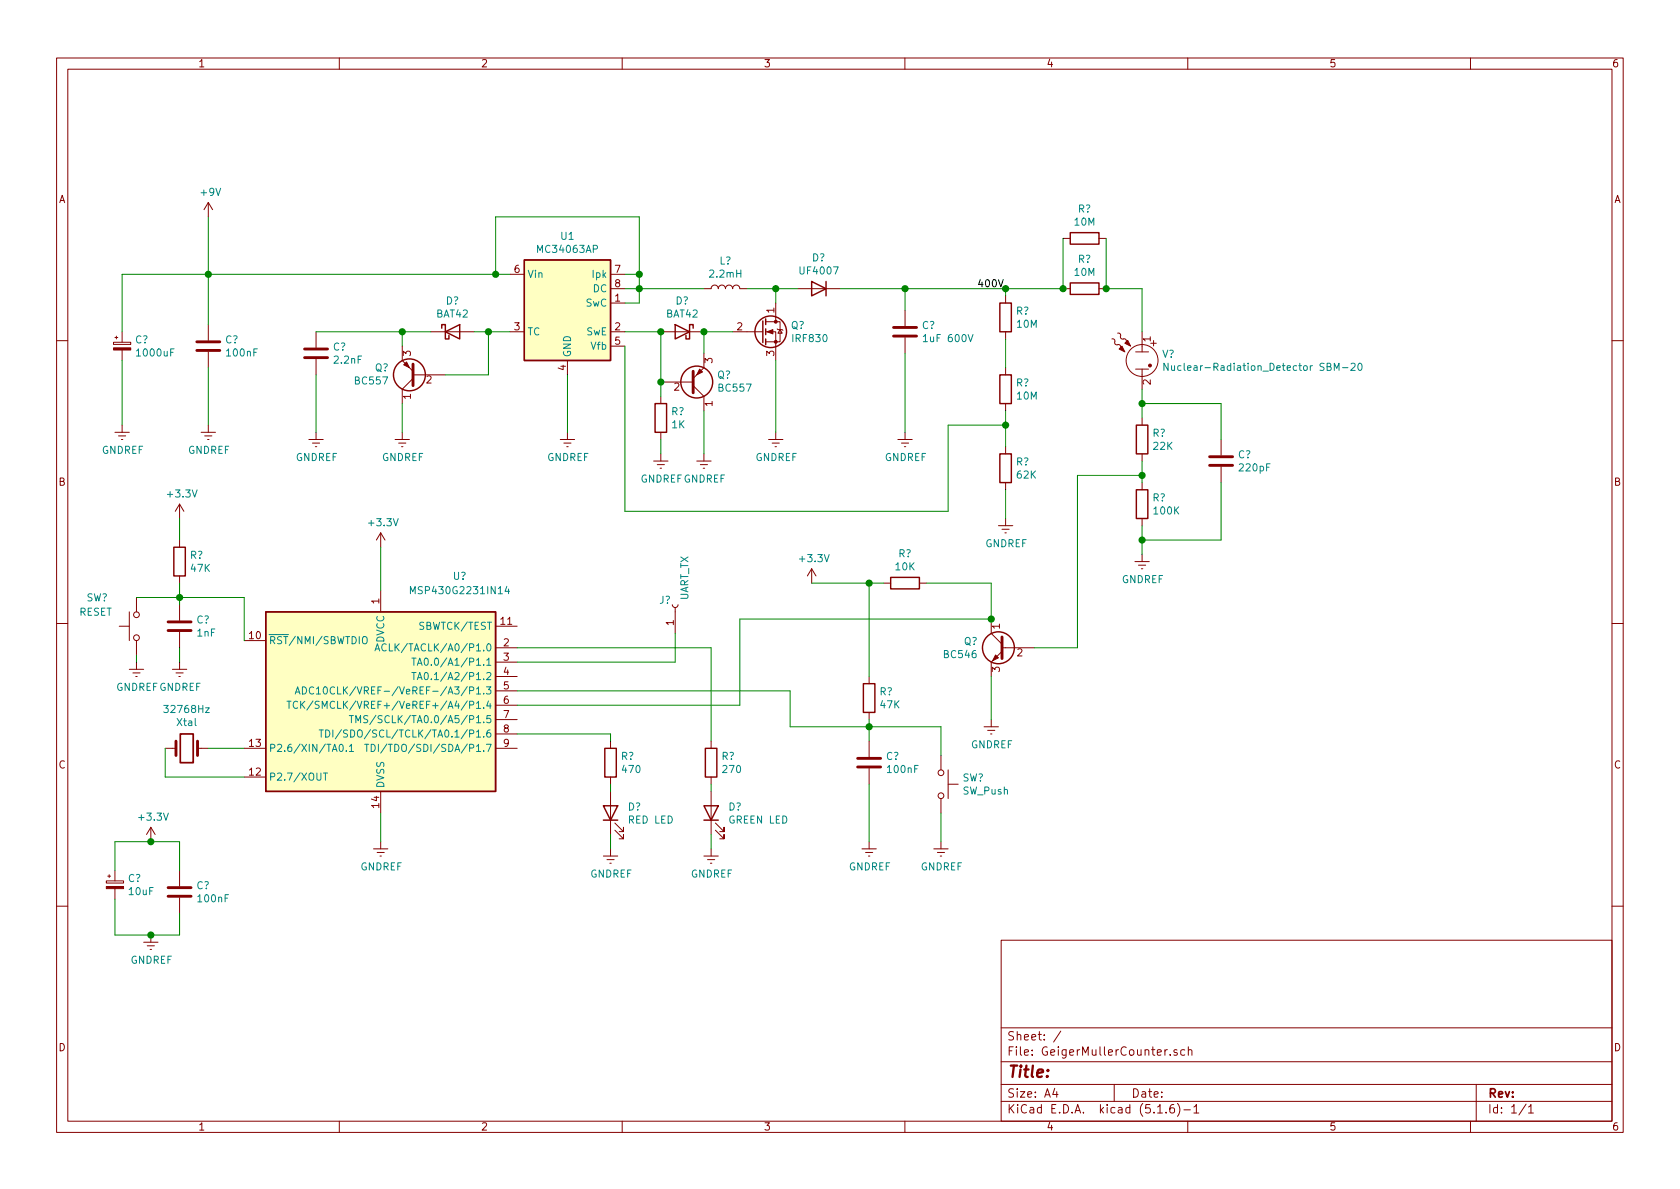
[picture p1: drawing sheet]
EESchema Schematic File Version 4
EELAYER 30 0
EELAYER END
$Descr A4 11693 8268
encoding utf-8
Sheet 1 1
Title ""
Date ""
Rev ""
Comp ""
Comment1 ""
Comment2 ""
Comment3 ""
Comment4 ""
$EndDescr
$Comp
L Regulator_Switching:MC34063AP U1
U 1 1
P 3950 2100
F 0 "U1" H 3950 2567 50  0000 C CNN
F 1 "MC34063AP" H 3950 2476 50  0000 C CNN
F 2 "Package_DIP:DIP-8_W7.62mm" H 4000 1650 50  0001 L CNN
F 3 "http://www.onsemi.com/pub_link/Collateral/MC34063A-D.PDF" H 4450 2000 50  0001 C CNN
	1    3950 2100
	1    0    0    -1  
$EndComp
$Comp
L power:GNDREF #PWR?
U 1 1
P 3950 3000
F 0 "#PWR?" H 3950 2750 50  0001 C CNN
F 1 "GNDREF" H 3955 2827 50  0000 C CNN
F 2 "" H 3950 3000 50  0001 C CNN
F 3 "" H 3950 3000 50  0001 C CNN
	1    3950 3000
	1    0    0    -1  
$EndComp
$Comp
L power:+9V #PWR?
U 1 1
P 1450 1500
F 0 "#PWR?" H 1450 1350 50  0001 C CNN
F 1 "+9V" H 1465 1673 50  0000 C CNN
F 2 "" H 1450 1500 50  0001 C CNN
F 3 "" H 1450 1500 50  0001 C CNN
	1    1450 1500
	1    0    0    -1  
$EndComp
Wire Wire Line
	4350 2100 4450 2100
Wire Wire Line
	4450 2100 4450 2000
Wire Wire Line
	4450 2000 4350 2000
Wire Wire Line
	4450 2000 4450 1900
Wire Wire Line
	4450 1900 4350 1900
Connection ~ 4450 2000
Wire Wire Line
	4450 1900 4450 1500
Wire Wire Line
	4450 1500 3450 1500
Wire Wire Line
	3450 1500 3450 1900
Connection ~ 4450 1900
Connection ~ 3450 1900
Wire Wire Line
	3450 1900 3550 1900
$Comp
L Device:C C?
U 1 1
P 2200 2450
F 0 "C?" H 2315 2496 50  0000 L CNN
F 1 "2.2nF" H 2315 2405 50  0000 L CNN
F 2 "" H 2238 2300 50  0001 C CNN
F 3 "~" H 2200 2450 50  0001 C CNN
	1    2200 2450
	1    0    0    -1  
$EndComp
$Comp
L Diode:BAT42 D?
U 1 1
P 3150 2300
F 0 "D?" H 3150 2517 50  0000 C CNN
F 1 "BAT42" H 3150 2426 50  0000 C CNN
F 2 "Diode_THT:D_DO-35_SOD27_P7.62mm_Horizontal" H 3150 2125 50  0001 C CNN
F 3 "http://www.vishay.com/docs/85660/bat42.pdf" H 3150 2300 50  0001 C CNN
	1    3150 2300
	1    0    0    -1  
$EndComp
Wire Wire Line
	3550 2300 3400 2300
$Comp
L power:GNDREF #PWR?
U 1 1
P 2200 3000
F 0 "#PWR?" H 2200 2750 50  0001 C CNN
F 1 "GNDREF" H 2205 2827 50  0000 C CNN
F 2 "" H 2200 3000 50  0001 C CNN
F 3 "" H 2200 3000 50  0001 C CNN
	1    2200 3000
	1    0    0    -1  
$EndComp
$Comp
L Transistor_BJT:BC557 Q?
U 1 1
P 2900 2600
F 0 "Q?" H 3091 2554 50  0000 L CNN
F 1 "BC557" H 3091 2645 50  0000 L CNN
F 2 "Package_TO_SOT_THT:TO-92_Inline" H 3100 2525 50  0001 L CIN
F 3 "http://www.fairchildsemi.com/ds/BC/BC557.pdf" H 2900 2600 50  0001 L CNN
	1    2900 2600
	-1   0    0    1   
$EndComp
Wire Wire Line
	2200 2300 2800 2300
Wire Wire Line
	3400 2300 3400 2600
Wire Wire Line
	3400 2600 3100 2600
Connection ~ 3400 2300
Wire Wire Line
	3400 2300 3300 2300
Wire Wire Line
	2800 2400 2800 2300
Connection ~ 2800 2300
Wire Wire Line
	2800 2300 3000 2300
Wire Wire Line
	2200 2600 2200 3000
Wire Wire Line
	3950 2600 3950 3000
$Comp
L power:GNDREF #PWR?
U 1 1
P 2800 3000
F 0 "#PWR?" H 2800 2750 50  0001 C CNN
F 1 "GNDREF" H 2805 2827 50  0000 C CNN
F 2 "" H 2800 3000 50  0001 C CNN
F 3 "" H 2800 3000 50  0001 C CNN
	1    2800 3000
	1    0    0    -1  
$EndComp
Wire Wire Line
	2800 2800 2800 3000
$Comp
L Device:L L?
U 1 1
P 5050 2000
F 0 "L?" V 5240 2000 50  0000 C CNN
F 1 "2.2mH" V 5149 2000 50  0000 C CNN
F 2 "" H 5050 2000 50  0001 C CNN
F 3 "~" H 5050 2000 50  0001 C CNN
	1    5050 2000
	0    1    -1   0   
$EndComp
Wire Wire Line
	4900 2000 4450 2000
$Comp
L Diode:UF5407 D?
U 1 1
P 5700 2000
F 0 "D?" H 5700 2217 50  0000 C CNN
F 1 "UF4007" H 5700 2126 50  0000 C CNN
F 2 "Diode_THT:D_DO-201AD_P15.24mm_Horizontal" H 5700 1825 50  0001 C CNN
F 3 "http://www.vishay.com/docs/88756/uf5400.pdf" H 5700 2000 50  0001 C CNN
	1    5700 2000
	-1   0    0    -1  
$EndComp
Wire Wire Line
	5200 2000 5400 2000
$Comp
L Device:C C?
U 1 1
P 6300 2300
F 0 "C?" H 6415 2346 50  0000 L CNN
F 1 "1uF 600V" H 6415 2255 50  0000 L CNN
F 2 "" H 6338 2150 50  0001 C CNN
F 3 "~" H 6300 2300 50  0001 C CNN
	1    6300 2300
	1    0    0    -1  
$EndComp
$Comp
L power:GNDREF #PWR?
U 1 1
P 6300 3000
F 0 "#PWR?" H 6300 2750 50  0001 C CNN
F 1 "GNDREF" H 6305 2827 50  0000 C CNN
F 2 "" H 6300 3000 50  0001 C CNN
F 3 "" H 6300 3000 50  0001 C CNN
	1    6300 3000
	1    0    0    -1  
$EndComp
Wire Wire Line
	5850 2000 6300 2000
Wire Wire Line
	6300 2000 6300 2150
Wire Wire Line
	6300 3000 6300 2450
$Comp
L Transistor_FET:IRF8301M Q?
U 1 1
P 5300 2300
F 0 "Q?" H 5504 2346 50  0000 L CNN
F 1 "IRF830" H 5504 2255 50  0000 L CNN
F 2 "Package_DirectFET:DirectFET_MT" H 5300 2300 50  0001 C CIN
F 3 "https://www.infineon.com/dgdl/irf8301mpbf.pdf?fileId=5546d462533600a40153560d0e7a1d58" H 5300 2300 50  0001 L CNN
	1    5300 2300
	1    0    0    -1  
$EndComp
Wire Wire Line
	5400 2100 5400 2000
Connection ~ 5400 2000
Wire Wire Line
	5400 2000 5550 2000
$Comp
L power:GNDREF #PWR?
U 1 1
P 5400 3000
F 0 "#PWR?" H 5400 2750 50  0001 C CNN
F 1 "GNDREF" H 5405 2827 50  0000 C CNN
F 2 "" H 5400 3000 50  0001 C CNN
F 3 "" H 5400 3000 50  0001 C CNN
	1    5400 3000
	1    0    0    -1  
$EndComp
Wire Wire Line
	5400 2500 5400 3000
$Comp
L Diode:BAT42 D?
U 1 1
P 4750 2300
F 0 "D?" H 4750 2517 50  0000 C CNN
F 1 "BAT42" H 4750 2426 50  0000 C CNN
F 2 "Diode_THT:D_DO-35_SOD27_P7.62mm_Horizontal" H 4750 2125 50  0001 C CNN
F 3 "http://www.vishay.com/docs/85660/bat42.pdf" H 4750 2300 50  0001 C CNN
	1    4750 2300
	-1   0    0    -1  
$EndComp
$Comp
L Transistor_BJT:BC557 Q?
U 1 1
P 4800 2650
F 0 "Q?" H 4991 2604 50  0000 L CNN
F 1 "BC557" H 4991 2695 50  0000 L CNN
F 2 "Package_TO_SOT_THT:TO-92_Inline" H 5000 2575 50  0001 L CIN
F 3 "http://www.fairchildsemi.com/ds/BC/BC557.pdf" H 4800 2650 50  0001 L CNN
	1    4800 2650
	1    0    0    1   
$EndComp
Wire Wire Line
	4350 2300 4600 2300
Wire Wire Line
	4900 2300 5100 2300
Wire Wire Line
	4900 2450 4900 2300
Connection ~ 4900 2300
Wire Wire Line
	4600 2300 4600 2650
Connection ~ 4600 2300
$Comp
L Device:R R?
U 1 1
P 4600 2900
F 0 "R?" H 4670 2946 50  0000 L CNN
F 1 "1K" H 4670 2855 50  0000 L CNN
F 2 "" V 4530 2900 50  0001 C CNN
F 3 "~" H 4600 2900 50  0001 C CNN
	1    4600 2900
	1    0    0    -1  
$EndComp
Wire Wire Line
	4600 2650 4600 2750
Connection ~ 4600 2650
$Comp
L power:GNDREF #PWR?
U 1 1
P 4600 3150
F 0 "#PWR?" H 4600 2900 50  0001 C CNN
F 1 "GNDREF" H 4605 2977 50  0000 C CNN
F 2 "" H 4600 3150 50  0001 C CNN
F 3 "" H 4600 3150 50  0001 C CNN
	1    4600 3150
	1    0    0    -1  
$EndComp
Wire Wire Line
	4600 3050 4600 3150
$Comp
L power:GNDREF #PWR?
U 1 1
P 4900 3150
F 0 "#PWR?" H 4900 2900 50  0001 C CNN
F 1 "GNDREF" H 4905 2977 50  0000 C CNN
F 2 "" H 4900 3150 50  0001 C CNN
F 3 "" H 4900 3150 50  0001 C CNN
	1    4900 3150
	1    0    0    -1  
$EndComp
Wire Wire Line
	4900 2850 4900 3150
Text Label 6800 2000 0    50   ~ 0
400V
$Comp
L Device:R R?
U 1 1
P 7000 2200
F 0 "R?" H 7070 2246 50  0000 L CNN
F 1 "10M" H 7070 2155 50  0000 L CNN
F 2 "" V 6930 2200 50  0001 C CNN
F 3 "~" H 7000 2200 50  0001 C CNN
	1    7000 2200
	1    0    0    -1  
$EndComp
$Comp
L Device:R R?
U 1 1
P 7000 2700
F 0 "R?" H 7070 2746 50  0000 L CNN
F 1 "10M" H 7070 2655 50  0000 L CNN
F 2 "" V 6930 2700 50  0001 C CNN
F 3 "~" H 7000 2700 50  0001 C CNN
	1    7000 2700
	1    0    0    -1  
$EndComp
$Comp
L Device:R R?
U 1 1
P 7000 3250
F 0 "R?" H 7070 3296 50  0000 L CNN
F 1 "62K" H 7070 3205 50  0000 L CNN
F 2 "" V 6930 3250 50  0001 C CNN
F 3 "~" H 7000 3250 50  0001 C CNN
	1    7000 3250
	1    0    0    -1  
$EndComp
Wire Wire Line
	6300 2000 7000 2000
Wire Wire Line
	7000 2000 7000 2050
Connection ~ 6300 2000
Wire Wire Line
	7000 2350 7000 2550
Wire Wire Line
	7000 2850 7000 2950
$Comp
L power:GNDREF #PWR?
U 1 1
P 7000 3600
F 0 "#PWR?" H 7000 3350 50  0001 C CNN
F 1 "GNDREF" H 7005 3427 50  0000 C CNN
F 2 "" H 7000 3600 50  0001 C CNN
F 3 "" H 7000 3600 50  0001 C CNN
	1    7000 3600
	1    0    0    -1  
$EndComp
Wire Wire Line
	7000 3400 7000 3600
Wire Wire Line
	4350 2400 4350 3550
Wire Wire Line
	4350 3550 6600 3550
Wire Wire Line
	6600 3550 6600 2950
Wire Wire Line
	6600 2950 7000 2950
Connection ~ 7000 2950
Wire Wire Line
	7000 2950 7000 3100
$Comp
L Device:C C?
U 1 1
P 1450 2400
F 0 "C?" H 1565 2446 50  0000 L CNN
F 1 "100nF" H 1565 2355 50  0000 L CNN
F 2 "" H 1488 2250 50  0001 C CNN
F 3 "~" H 1450 2400 50  0001 C CNN
	1    1450 2400
	1    0    0    -1  
$EndComp
$Comp
L Device:CP_Small C?
U 1 1
P 850 2400
F 0 "C?" H 938 2446 50  0000 L CNN
F 1 "1000uF" H 938 2355 50  0000 L CNN
F 2 "" H 850 2400 50  0001 C CNN
F 3 "~" H 850 2400 50  0001 C CNN
	1    850  2400
	1    0    0    -1  
$EndComp
Wire Wire Line
	1450 2250 1450 1900
Wire Wire Line
	1450 1900 850  1900
Wire Wire Line
	850  1900 850  2300
Connection ~ 1450 1900
$Comp
L power:GNDREF #PWR?
U 1 1
P 850 2950
F 0 "#PWR?" H 850 2700 50  0001 C CNN
F 1 "GNDREF" H 855 2777 50  0000 C CNN
F 2 "" H 850 2950 50  0001 C CNN
F 3 "" H 850 2950 50  0001 C CNN
	1    850  2950
	1    0    0    -1  
$EndComp
$Comp
L power:GNDREF #PWR?
U 1 1
P 1450 2950
F 0 "#PWR?" H 1450 2700 50  0001 C CNN
F 1 "GNDREF" H 1455 2777 50  0000 C CNN
F 2 "" H 1450 2950 50  0001 C CNN
F 3 "" H 1450 2950 50  0001 C CNN
	1    1450 2950
	1    0    0    -1  
$EndComp
Wire Wire Line
	1450 2550 1450 2950
Wire Wire Line
	850  2500 850  2950
Wire Wire Line
	1450 1900 3450 1900
Wire Wire Line
	1450 1500 1450 1900
$Comp
L Sensor:Nuclear-Radiation_Detector V?
U 1 1
P 7950 2500
F 0 "V?" H 8088 2546 50  0000 L CNN
F 1 "Nuclear-Radiation_Detector SBM-20" H 8088 2455 50  0000 L CNN
F 2 "" H 8150 2600 50  0001 C CNN
F 3 "~" H 7950 2500 50  0001 C CNN
	1    7950 2500
	1    0    0    -1  
$EndComp
$Comp
L Device:R R?
U 1 1
P 7550 2000
F 0 "R?" V 7343 2000 50  0000 C CNN
F 1 "10M" V 7434 2000 50  0000 C CNN
F 2 "" V 7480 2000 50  0001 C CNN
F 3 "~" H 7550 2000 50  0001 C CNN
	1    7550 2000
	0    1    1    0   
$EndComp
$Comp
L Device:R R?
U 1 1
P 7550 1650
F 0 "R?" V 7343 1650 50  0000 C CNN
F 1 "10M" V 7434 1650 50  0000 C CNN
F 2 "" V 7480 1650 50  0001 C CNN
F 3 "~" H 7550 1650 50  0001 C CNN
	1    7550 1650
	0    1    1    0   
$EndComp
Wire Wire Line
	7400 1650 7400 2000
Wire Wire Line
	7000 2000 7400 2000
Connection ~ 7000 2000
Connection ~ 7400 2000
Wire Wire Line
	7700 1650 7700 2000
Wire Wire Line
	7700 2000 7950 2000
Wire Wire Line
	7950 2000 7950 2300
Connection ~ 7700 2000
$Comp
L Device:R R?
U 1 1
P 7950 3050
F 0 "R?" H 8020 3096 50  0000 L CNN
F 1 "22K" H 8020 3005 50  0000 L CNN
F 2 "" V 7880 3050 50  0001 C CNN
F 3 "~" H 7950 3050 50  0001 C CNN
	1    7950 3050
	1    0    0    -1  
$EndComp
$Comp
L Device:R R?
U 1 1
P 7950 3500
F 0 "R?" H 8020 3546 50  0000 L CNN
F 1 "100K" H 8020 3455 50  0000 L CNN
F 2 "" V 7880 3500 50  0001 C CNN
F 3 "~" H 7950 3500 50  0001 C CNN
	1    7950 3500
	1    0    0    -1  
$EndComp
$Comp
L power:GNDREF #PWR?
U 1 1
P 7950 3850
F 0 "#PWR?" H 7950 3600 50  0001 C CNN
F 1 "GNDREF" H 7955 3677 50  0000 C CNN
F 2 "" H 7950 3850 50  0001 C CNN
F 3 "" H 7950 3850 50  0001 C CNN
	1    7950 3850
	1    0    0    -1  
$EndComp
Wire Wire Line
	7950 2700 7950 2800
Wire Wire Line
	7950 3200 7950 3300
Wire Wire Line
	7950 3650 7950 3750
$Comp
L Device:C C?
U 1 1
P 8500 3200
F 0 "C?" H 8615 3246 50  0000 L CNN
F 1 "220pF" H 8615 3155 50  0000 L CNN
F 2 "" H 8538 3050 50  0001 C CNN
F 3 "~" H 8500 3200 50  0001 C CNN
	1    8500 3200
	1    0    0    -1  
$EndComp
Wire Wire Line
	7950 2800 8500 2800
Wire Wire Line
	8500 2800 8500 3050
Connection ~ 7950 2800
Wire Wire Line
	7950 2800 7950 2900
Wire Wire Line
	8500 3350 8500 3750
Wire Wire Line
	8500 3750 7950 3750
Connection ~ 7950 3750
Wire Wire Line
	7950 3750 7950 3850
$Comp
L Transistor_BJT:BC546 Q?
U 1 1
P 7000 4500
F 0 "Q?" H 7191 4546 50  0000 L CNN
F 1 "BC546" H 7191 4455 50  0000 L CNN
F 2 "Package_TO_SOT_THT:TO-92_Inline" H 7200 4425 50  0001 L CIN
F 3 "http://www.fairchildsemi.com/ds/BC/BC547.pdf" H 7000 4500 50  0001 L CNN
	1    7000 4500
	-1   0    0    -1  
$EndComp
Wire Wire Line
	7200 4500 7500 4500
Wire Wire Line
	7500 4500 7500 3300
Wire Wire Line
	7500 3300 7950 3300
Connection ~ 7950 3300
Wire Wire Line
	7950 3300 7950 3350
$Comp
L power:GNDREF #PWR?
U 1 1
P 6900 5000
F 0 "#PWR?" H 6900 4750 50  0001 C CNN
F 1 "GNDREF" H 6905 4827 50  0000 C CNN
F 2 "" H 6900 5000 50  0001 C CNN
F 3 "" H 6900 5000 50  0001 C CNN
	1    6900 5000
	1    0    0    -1  
$EndComp
Wire Wire Line
	6900 4700 6900 5000
$Comp
L power:+3.3V #PWR?
U 1 1
P 5650 4050
F 0 "#PWR?" H 5650 3900 50  0001 C CNN
F 1 "+3.3V" H 5665 4223 50  0000 C CNN
F 2 "" H 5650 4050 50  0001 C CNN
F 3 "" H 5650 4050 50  0001 C CNN
	1    5650 4050
	1    0    0    -1  
$EndComp
Wire Wire Line
	6900 4050 6900 4300
$Comp
L power:+3.3V #PWR?
U 1 1
P 2650 3800
F 0 "#PWR?" H 2650 3650 50  0001 C CNN
F 1 "+3.3V" H 2665 3973 50  0000 C CNN
F 2 "" H 2650 3800 50  0001 C CNN
F 3 "" H 2650 3800 50  0001 C CNN
	1    2650 3800
	1    0    0    -1  
$EndComp
$Comp
L power:GNDREF #PWR?
U 1 1
P 2650 5850
F 0 "#PWR?" H 2650 5600 50  0001 C CNN
F 1 "GNDREF" H 2655 5677 50  0000 C CNN
F 2 "" H 2650 5850 50  0001 C CNN
F 3 "" H 2650 5850 50  0001 C CNN
	1    2650 5850
	1    0    0    -1  
$EndComp
Wire Wire Line
	2650 5650 2650 5850
Wire Wire Line
	2650 3800 2650 4100
$Comp
L Device:Crystal 32768Hz
U 1 1
P 1300 5200
F 0 "32768Hz" H 1300 4932 50  0000 C CNN
F 1 "Xtal" H 1300 5023 50  0000 C CNN
F 2 "" H 1300 5200 50  0001 C CNN
F 3 "~" H 1300 5200 50  0001 C CNN
	1    1300 5200
	-1   0    0    1   
$EndComp
Wire Wire Line
	1450 5200 1700 5200
Wire Wire Line
	1150 5200 1150 5400
Wire Wire Line
	1150 5400 1700 5400
$Comp
L Device:R R?
U 1 1
P 6300 4050
F 0 "R?" V 6093 4050 50  0000 C CNN
F 1 "10K" V 6184 4050 50  0000 C CNN
F 2 "" V 6230 4050 50  0001 C CNN
F 3 "~" H 6300 4050 50  0001 C CNN
	1    6300 4050
	0    1    1    0   
$EndComp
Wire Wire Line
	5650 4050 6050 4050
Wire Wire Line
	6450 4050 6900 4050
Wire Wire Line
	6900 4300 5150 4300
Wire Wire Line
	5150 4300 5150 4900
Wire Wire Line
	5150 4900 3600 4900
Connection ~ 6900 4300
$Comp
L Device:LED D?
U 1 1
P 4250 5650
F 0 "D?" V 4289 5532 50  0000 R CNN
F 1 "RED LED" V 4198 5532 50  0000 R CNN
F 2 "" H 4250 5650 50  0001 C CNN
F 3 "~" H 4250 5650 50  0001 C CNN
	1    4250 5650
	0    -1   -1   0   
$EndComp
$Comp
L Device:LED D?
U 1 1
P 4950 5650
F 0 "D?" V 4989 5532 50  0000 R CNN
F 1 "GREEN LED" V 4898 5532 50  0000 R CNN
F 2 "" H 4950 5650 50  0001 C CNN
F 3 "~" H 4950 5650 50  0001 C CNN
	1    4950 5650
	0    -1   -1   0   
$EndComp
$Comp
L Connector:Conn_01x01_Female J?
U 1 1
P 4700 4200
F 0 "J?" V 4728 4226 50  0000 L CNN
F 1 "UART_TX" H 4728 4135 50  0000 L CNN
F 2 "" H 4700 4200 50  0001 C CNN
F 3 "~" H 4700 4200 50  0001 C CNN
	1    4700 4200
	0    -1   -1   0   
$EndComp
$Comp
L Device:R R?
U 1 1
P 4250 5300
F 0 "R?" H 4320 5346 50  0000 L CNN
F 1 "470" H 4320 5255 50  0000 L CNN
F 2 "" V 4180 5300 50  0001 C CNN
F 3 "~" H 4250 5300 50  0001 C CNN
	1    4250 5300
	1    0    0    -1  
$EndComp
Wire Wire Line
	3600 5100 4250 5100
Wire Wire Line
	4250 5100 4250 5150
Wire Wire Line
	4250 5450 4250 5500
$Comp
L power:GNDREF #PWR?
U 1 1
P 4250 5900
F 0 "#PWR?" H 4250 5650 50  0001 C CNN
F 1 "GNDREF" H 4255 5727 50  0000 C CNN
F 2 "" H 4250 5900 50  0001 C CNN
F 3 "" H 4250 5900 50  0001 C CNN
	1    4250 5900
	1    0    0    -1  
$EndComp
$Comp
L power:GNDREF #PWR?
U 1 1
P 4950 5900
F 0 "#PWR?" H 4950 5650 50  0001 C CNN
F 1 "GNDREF" H 4955 5727 50  0000 C CNN
F 2 "" H 4950 5900 50  0001 C CNN
F 3 "" H 4950 5900 50  0001 C CNN
	1    4950 5900
	1    0    0    -1  
$EndComp
$Comp
L power:GNDREF #PWR?
U 1 1
P 6050 5850
F 0 "#PWR?" H 6050 5600 50  0001 C CNN
F 1 "GNDREF" H 6055 5677 50  0000 C CNN
F 2 "" H 6050 5850 50  0001 C CNN
F 3 "" H 6050 5850 50  0001 C CNN
	1    6050 5850
	1    0    0    -1  
$EndComp
Wire Wire Line
	4250 5800 4250 5900
Wire Wire Line
	4950 5800 4950 5900
$Comp
L Device:R R?
U 1 1
P 4950 5300
F 0 "R?" H 5020 5346 50  0000 L CNN
F 1 "270" H 5020 5255 50  0000 L CNN
F 2 "" V 4880 5300 50  0001 C CNN
F 3 "~" H 4950 5300 50  0001 C CNN
	1    4950 5300
	1    0    0    -1  
$EndComp
Wire Wire Line
	4950 5450 4950 5500
Wire Wire Line
	4950 4500 4950 5150
Wire Wire Line
	4700 4400 4700 4600
$Comp
L Device:R R?
U 1 1
P 6050 4850
F 0 "R?" H 6120 4896 50  0000 L CNN
F 1 "47K" H 6120 4805 50  0000 L CNN
F 2 "" V 5980 4850 50  0001 C CNN
F 3 "~" H 6050 4850 50  0001 C CNN
	1    6050 4850
	1    0    0    -1  
$EndComp
$Comp
L Device:C C?
U 1 1
P 6050 5300
F 0 "C?" H 6165 5346 50  0000 L CNN
F 1 "100nF" H 6165 5255 50  0000 L CNN
F 2 "" H 6088 5150 50  0001 C CNN
F 3 "~" H 6050 5300 50  0001 C CNN
	1    6050 5300
	1    0    0    -1  
$EndComp
Wire Wire Line
	6050 5000 6050 5050
Wire Wire Line
	6050 4700 6050 4050
Connection ~ 6050 4050
Wire Wire Line
	6050 4050 6150 4050
Connection ~ 6050 5050
Wire Wire Line
	6050 5050 6050 5150
Wire Wire Line
	5500 4800 5500 5050
Wire Wire Line
	5500 5050 6050 5050
$Comp
L Device:R R?
U 1 1
P 1250 3900
F 0 "R?" H 1320 3946 50  0000 L CNN
F 1 "47K" H 1320 3855 50  0000 L CNN
F 2 "" V 1180 3900 50  0001 C CNN
F 3 "~" H 1250 3900 50  0001 C CNN
	1    1250 3900
	1    0    0    -1  
$EndComp
$Comp
L power:GNDREF #PWR?
U 1 1
P 1250 4600
F 0 "#PWR?" H 1250 4350 50  0001 C CNN
F 1 "GNDREF" H 1255 4427 50  0000 C CNN
F 2 "" H 1250 4600 50  0001 C CNN
F 3 "" H 1250 4600 50  0001 C CNN
	1    1250 4600
	1    0    0    -1  
$EndComp
Wire Wire Line
	1250 4500 1250 4600
Wire Wire Line
	3600 4800 5500 4800
Wire Wire Line
	3600 4600 4700 4600
Wire Wire Line
	4950 4500 3600 4500
Wire Wire Line
	1250 4050 1250 4150
$Comp
L Device:C C?
U 1 1
P 1250 4350
F 0 "C?" H 1365 4396 50  0000 L CNN
F 1 "1nF" H 1365 4305 50  0000 L CNN
F 2 "" H 1288 4200 50  0001 C CNN
F 3 "~" H 1250 4350 50  0001 C CNN
	1    1250 4350
	1    0    0    -1  
$EndComp
Wire Wire Line
	1250 4150 1700 4150
Wire Wire Line
	1700 4150 1700 4450
Connection ~ 1250 4150
Wire Wire Line
	1250 4150 1250 4200
$Comp
L power:+3.3V #PWR?
U 1 1
P 1250 3600
F 0 "#PWR?" H 1250 3450 50  0001 C CNN
F 1 "+3.3V" H 1265 3773 50  0000 C CNN
F 2 "" H 1250 3600 50  0001 C CNN
F 3 "" H 1250 3600 50  0001 C CNN
	1    1250 3600
	1    0    0    -1  
$EndComp
Wire Wire Line
	1250 3600 1250 3750
$Comp
L MCU_Texas_MSP430:MSP430G2231IN14 U?
U 1 1
P 2650 4900
F 0 "U?" H 3200 5800 50  0000 C CNN
F 1 "MSP430G2231IN14" H 3200 5700 50  0000 C CNN
F 2 "Package_SO:TSSOP-14_4.4x5mm_P0.65mm" H 1900 4250 50  0001 C CIN
F 3 "http://www.ti.com/lit/ds/symlink/msp430g2231.pdf" H 2650 4900 50  0001 C CNN
	1    2650 4900
	1    0    0    -1  
$EndComp
$Comp
L Switch:SW_Push SW?
U 1 1
P 6550 5450
F 0 "SW?" V 6504 5598 50  0000 L CNN
F 1 "SW_Push" V 6595 5598 50  0000 L CNN
F 2 "" H 6550 5650 50  0001 C CNN
F 3 "~" H 6550 5650 50  0001 C CNN
	1    6550 5450
	0    1    1    0   
$EndComp
$Comp
L power:GNDREF #PWR?
U 1 1
P 6550 5850
F 0 "#PWR?" H 6550 5600 50  0001 C CNN
F 1 "GNDREF" H 6555 5677 50  0000 C CNN
F 2 "" H 6550 5850 50  0001 C CNN
F 3 "" H 6550 5850 50  0001 C CNN
	1    6550 5850
	1    0    0    -1  
$EndComp
Wire Wire Line
	6050 5050 6550 5050
Wire Wire Line
	6550 5050 6550 5250
Wire Wire Line
	6050 5450 6050 5850
Wire Wire Line
	6550 5650 6550 5850
$Comp
L Switch:SW_Push SW?
U 1 1
P 950 4350
F 0 "SW?" V 750 4700 50  0000 R CNN
F 1 "RESET" V 850 4750 50  0000 R CNN
F 2 "" H 950 4550 50  0001 C CNN
F 3 "~" H 950 4550 50  0001 C CNN
	1    950  4350
	0    -1   1    0   
$EndComp
Wire Wire Line
	1250 4150 950  4150
$Comp
L power:GNDREF #PWR?
U 1 1
P 950 4600
F 0 "#PWR?" H 950 4350 50  0001 C CNN
F 1 "GNDREF" H 955 4427 50  0000 C CNN
F 2 "" H 950 4600 50  0001 C CNN
F 3 "" H 950 4600 50  0001 C CNN
	1    950  4600
	1    0    0    -1  
$EndComp
Wire Wire Line
	950  4550 950  4600
$Comp
L Device:C C?
U 1 1
P 1250 6200
F 0 "C?" H 1365 6246 50  0000 L CNN
F 1 "100nF" H 1365 6155 50  0000 L CNN
F 2 "" H 1288 6050 50  0001 C CNN
F 3 "~" H 1250 6200 50  0001 C CNN
	1    1250 6200
	1    0    0    -1  
$EndComp
$Comp
L Device:CP_Small C?
U 1 1
P 800 6150
F 0 "C?" H 888 6196 50  0000 L CNN
F 1 "10uF" H 888 6105 50  0000 L CNN
F 2 "" H 800 6150 50  0001 C CNN
F 3 "~" H 800 6150 50  0001 C CNN
	1    800  6150
	1    0    0    -1  
$EndComp
Wire Wire Line
	800  6250 800  6500
Wire Wire Line
	800  6500 1050 6500
Wire Wire Line
	1250 6500 1250 6350
Wire Wire Line
	800  6050 800  5850
Wire Wire Line
	800  5850 1050 5850
Wire Wire Line
	1250 5850 1250 6050
$Comp
L power:+3.3V #PWR?
U 1 1
P 1050 5850
F 0 "#PWR?" H 1050 5700 50  0001 C CNN
F 1 "+3.3V" H 1065 6023 50  0000 C CNN
F 2 "" H 1050 5850 50  0001 C CNN
F 3 "" H 1050 5850 50  0001 C CNN
	1    1050 5850
	1    0    0    -1  
$EndComp
Connection ~ 1050 5850
Wire Wire Line
	1050 5850 1250 5850
$Comp
L power:GNDREF #PWR?
U 1 1
P 1050 6500
F 0 "#PWR?" H 1050 6250 50  0001 C CNN
F 1 "GNDREF" H 1055 6327 50  0000 C CNN
F 2 "" H 1050 6500 50  0001 C CNN
F 3 "" H 1050 6500 50  0001 C CNN
	1    1050 6500
	1    0    0    -1  
$EndComp
Connection ~ 1050 6500
Wire Wire Line
	1050 6500 1250 6500
$EndSCHEMATC
